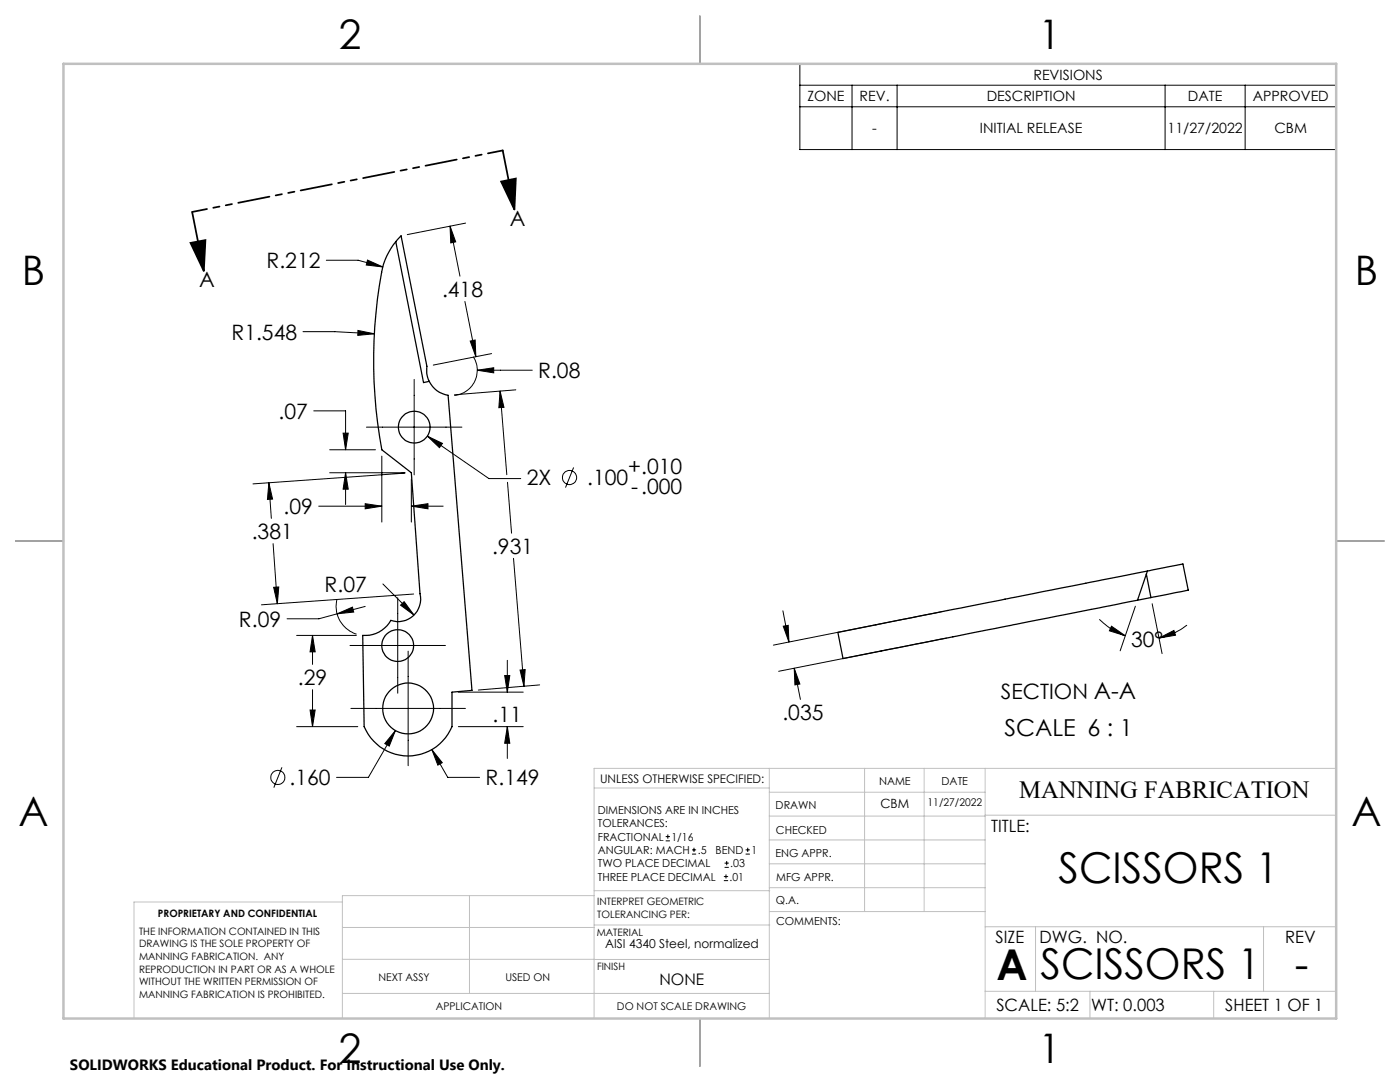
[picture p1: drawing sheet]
<svg xmlns="http://www.w3.org/2000/svg" width="279mm" height="216mm" viewBox="0 0 279 216" stroke-linecap="round" stroke-linejoin="round" font-family="sans-serif">
<g fill="none" stroke="#000" stroke-width=".25">
<path d="M139.7 3.2v9.5M79 48.2a13.2 13.2 0 0 0-2.8 6.1 98 98 0 0 0 0 35.4l5.9 4.6 1.7 24.2a4.5 4.5 0 0 1-5.8 5.3 5.9 5.9 0 0 1-5.6 3l.3 18.2a9.5 9.5 0 0 0 8.7 5.8 9.5 9.5 0 0 0 8.8-5.8v-6.9l4-.3-4.8-58.9a5 5 0 0 1-3.7-2.8M79 48.2l1-1.1 5.2 26v1.8l.5 1.2M79 48.2l5.5 28.1 1.2-.2M3.1 107.9h9.6M228.8 114.5l.9 4.7M229 113.9l-2 5.9M229 113.9l-61.8 12.3 1 5.2 58.8-11.6M229 113.9l7.1-1.4 1 5.3-7.4 1.4M229.7 119.2l-2.7 .6M266.7 107.9h9.5M139.7 203.2v9.6"/>
<circle cx="82.7" cy="85.2" r="3.2"/>
<circle cx="79.4" cy="128.8" r="3.2"/>
<circle cx="81.5" cy="141.4" r="5.1"/>
</g>
<g fill="none" stroke="#000" stroke-width=".2">
<path d="M159.6 12.7h107.1v17.1h-107.1zM159.6 17h107.1M170 17v12.8M179 17v12.8M232.5 17v12.8M248.5 17v12.8M159.6 21.3h107.1M65.1 51.9h6.4l4.9 1.4M73.3 51.9l3.1 1.4-3.3-.4zM89.8 45.1l1.1 3.2-.9 .2zM89.8 45.1l2 10M92.9 44.5l-11.6 2.3"/>
<path d="M60.5 66.2h6.3l7.9 .4M71.4 65.9l3.3 .7-3.3 .3zM82.7 75.7v19.1M92.8 60.1l2.2 11.1M93.8 68.1l1-.3 .2 3.4zM94.5 71.2a5.1 5.1 0 0 1-3.8 7.7M95.3 73.9l3.2-.5v1zM95.3 73.9h10.9M98.1 70.6l-11.6 2.2M99.8 78l.8 3.3-1 .1zM99.8 78l1.3 16.7M102.9 77.8l-12.2 1"/>
<path d="M53.7 96.3l.7 3.3-1 .1zM53.7 96.3l.5 7.1M62.6 82h6.4v7.7M65.8 89.7h9.1M65.8 94.3h15M68.5 86.4h1l-.5 3.3zM69 94.3l.5 3.3h-1zM69 94.3v6.4M73.1 85.2h19.1M76.2 91v13.2M80.8 94.4l-30.3 2.2M82.1 95.6v8.6"/>
<path d="M85.3 87l3 1.5-.6 .8zM85.3 87l12.3 8.5h6.3M101.3 96.2l.8 10.2M114.5 93.3l-1.6 4M54.5 108.5l.9 12M54.6 117.2l1-.1-.2 3.4zM63.6 101h12.6M67.2 119.6a5.8 5.8 0 0 0 4 6.9M72.9 100.5l3.3 .5-3.3 .5zM76.4 116.5l6.2 6.2M79.4 119.3v19M82.1 101l3.3-.5v1z"/>
<path d="M82.1 101h6.3M82.6 118.5l-30.4 2.2M102.5 111.4l2.1 25.5M59.2 126.8h11.9M62.4 126.8l.5 3.3h-1zM62.4 126.8v5.8M62.4 137.6v7.4M67.3 122.5l3-1.4 .3 1zM67.3 122.5l-3.7 1h-6.3M69.8 128.8h19.1M72.9 121l-5.6 1.5M80.6 120.1l2 2.6-2.7-1.9z"/>
<path d="M81.5 129.9v22.9M91.5 138.1h12.9M100.7 134.8h1l-.5 3.3zM101.2 131.8v6.3M103.8 133.7l1-.1-.2 3.3zM107.7 136.7l-12.2 1M156.2 121.9l1.2 6.2M156.3 125l1-.2 .1 3.3zM158.5 133.3l1.1 3.2-1 .2zM158.5 133.3l1.2 6.3M187.9 122.1l-33.6 6.6M188.9 127.3l-33.5 6.6"/>
<path d="M219.4 123.6l.4 .3a12.9 12.9 0 0 0 4.8 3M221.8 125l2.8 1.9-3.2-1zM226.6 121l-3 8.9M229.9 120.5l2 9.9M231.3 127.3l3-1.5 .3 1zM236.9 124.7l-.4 .3a12.5 12.5 0 0 1-5.2 2.3M56.3 153.1l-1.7 4.1M59.2 145h12.2M61.9 141.7h1l-.5 3.3zM70 141.4h22.9M78.9 145.8l-1.2 3.1-.9-.5zM78.9 145.8l-5.4 9.3h-6.3"/>
<path d="M86.2 149.6l2.1 2.6-.9 .5zM86.2 149.6l3.2 5.5h6.3M91.5 145h12.9M101.2 145l.5 3.3h-1zM101.2 145v6.3M132.9 167.8h.8M132.9 166.9h.8M133.3 166.5v.9M138.1 170.4h.8M138.1 169.6h.8M138.5 169.2v.8M144.5 175.7h.8"/>
<path d="M144.5 174.9h.8M144.6 173.1h.9M144.6 172.2h.9M144.9 174.5v.8M145 171.8v.8M148.8 170.4h.8M148.8 169.6h.8M149.2 169.2v.8"/>
<circle cx="113.7" cy="95.3" r="1.41"/>
<circle cx="55.5" cy="155.1" r="1.41"/>
</g>
<path d="M100 36.2l2.9-.6-.2 6.2zM100.3 30l2.4 11.8M38 48.5l3-.6-.3 6.2zM38.3 42.3l2.4 11.8" fill="none" stroke="#000" stroke-width=".35"/>
<path d="M100.3 30l-61.9 12.3" fill="none" stroke="#000" stroke-width=".35" stroke-dasharray="6.3 1.3 1.3 1.3 1.3 1.3" stroke-dashoffset="3.3"/>
<g fill="none" stroke="#c0c0c0" stroke-width=".2">
<path d="M118.6 157.2h34.9M153.5 153.3v49.9M153.5 158.1h43.1M172.5 153.3v28.6M184.4 153.3v28.6M196.6 153.3v49.9M266.7 153.3h-148.1v49.9M68.3 180h-41.6v23.2M93.7 178.7v19.5M118.6 178.7h-50.3v24.5M118.6 177.7h35M153.5 167.6h43.1"/>
<path d="M153.5 162.8h43.1M153.5 172.4h43.1M153.5 177.1h43.1M196.6 162.7h70.1M68.3 198.2h85.2M68.3 191.4l85.2 .1M68.3 185.1h50.3M118.6 184.6h35M153.6 181.9h43M196.6 197.8h70.1M196.6 184.9h70.1M206.7 184.9v12.9"/>
<path d="M217.5 197.8v5.4M242.2 197.8v5.4M252.2 184.9v12.9"/>
</g>
<path d="M139.7 3.2v9.5M3.1 107.9h9.6M266.7 107.9h9.5M139.7 203.2v9.6" fill="none" stroke="#c0c0c0" stroke-width=".25"/>
<path d="M12.7 12.7h254v190.5h-254z" fill="none" stroke="#c0c0c0" stroke-width=".5"/>
<g fill="#000">
<path d="M100 36.2l2.9-.6-.2 6.2zM38 48.5l3-.6-.3 6.2z"/>
<path d="M71.4 65.9v1l3.3-.3zM73.3 51.9l-.2 1 3.3 .4zM68.5 86.4h1l-.5 3.3zM69 94.3l.5 3.3h-1zM72.9 100.5l3.3 .5-3.3 .5zM82.1 101l3.3-.5v1zM53.7 96.3l.7 3.3-1 .1zM54.6 117.2l1-.1-.2 3.4zM85.3 87l2.4 2.3 .6-.8zM78.9 145.8l-2.1 2.6 .9 .5zM86.2 149.6l1.2 3.1 .9-.5zM62.4 126.8l.5 3.3h-1zM61.9 141.7h1l-.5 3.3zM103.8 133.7l1-.1-.2 3.3zM99.8 78l.8 3.3-1 .1zM80.6 120.1l-.7 .7 2.7 1.9zM67.3 122.5l3.3-.4-.3-1zM101.2 145l.5 3.3h-1zM100.7 134.8h1l-.5 3.3zM93.8 68.1l1-.3 .2 3.4zM89.8 45.1l1.1 3.2-.9 .2zM95.3 73.9l3.2 .5v-1zM221.8 125l2.8 1.9-3.2-1zM231.3 127.3l3-1.5 .3 1zM156.3 125l1-.2 .1 3.3zM158.5 133.3l1.1 3.2-1 .2z"/>
</g>
<g font-size="8.5">
<text x="211.2" y="176.2">SCISSORS 1</text>
<text x="198.9" y="195.5">A</text>
<text x="207.7" y="195.4">SCISSORS 1</text>
<text x="258.4" y="195.4">-</text>
</g>
<g font-size="8.1">
<text x="67.6" y="9.7">2</text>
<text x="207.3" y="9.7">1</text>
<text x="4.4" y="57">B</text>
<text x="270.4" y="57">B</text>
<text x="3.7" y="164.9">A</text>
<text x="269.7" y="164.9">A</text>
<text x="67.6" y="212.2">2</text>
<text x="207.3" y="212.2">1</text>
</g>
<text font-size="4.9" x="203.4" y="159.3">MANNING FABRICATION</text>
<text font-size="4.7" x="200.4" y="146.9">SCALE 6 : 1</text>
<g font-size="4.2">
<text x="101.7" y="45.1">A</text>
<text x="53.2" y="53.5">R.212</text>
<text x="39.7" y="57.3">A</text>
<text x="88.2" y="59.2">.418</text>
<text x="46.2" y="67.8">R1.548</text>
<text x="107.4" y="75.5">R.08</text>
<text x="55.6" y="83.6">.07</text>
<text x="125.4" y="94.5">+.010</text>
<text x="105.1" y="96.8">2X</text>
<text x="117.2" y="96.8">.100</text>
<text x="126" y="98.7">-.000</text>
<text x="50.2" y="107.5">.381</text>
<text x="56.6" y="102.6">.09</text>
<text x="98.2" y="110.5">.931</text>
<text x="64.8" y="118.1">R.07</text>
<text x="47.7" y="125.1">R.09</text>
<text x="225.7" y="129.1">30°</text>
<text x="59.5" y="136.7">.29</text>
<text x="98.3" y="144">.11</text>
<text x="156.1" y="143.7">.035</text>
<text x="199.7" y="139.6">SECTION A-A</text>
<text x="57.8" y="156.7">.160</text>
<text x="96.9" y="156.7">R.149</text>
</g>
<g font-size="3.4">
<text x="197.8" y="166">TITLE:</text>
<text x="198.7" y="188.1">SIZE</text>
<text x="207.5" y="188.1">DWG. NO.</text>
<text x="256.5" y="188.2">REV</text>
<text x="198.8" y="201.7">SCALE: 5:2</text>
<text x="217.7" y="201.8">WT: 0.003</text>
<text x="244.5" y="201.7">SHEET 1 OF 1</text>
</g>
<text font-size="3.2" x="131.6" y="196.6">NONE</text>
<text font-size="3" x="14" y="213.5">SOLIDWORKS Educational Product. For Instructional Use Only.</text>
<g font-size="2.8">
<text x="206.2" y="15.9">REVISIONS</text>
<text x="161.1" y="20.2">ZONE</text>
<text x="171.6" y="20.2">REV.</text>
<text x="196.9" y="20.2">DESCRIPTION</text>
<text x="237.1" y="20.2">DATE</text>
<text x="250" y="20.2">APPROVED</text>
<text x="174.1" y="26.6">-</text>
<text x="195.6" y="26.6">INITIAL RELEASE</text>
<text x="233" y="26.6">11/27/2022</text>
<text x="254.4" y="26.6">CBM</text>
</g>
<g font-size="2.5">
<text x="175.7" y="161.3">CBM</text>
<text x="120.8" y="189.3">AISI 4340 Steel, normalized</text>
</g>
<text font-size="2.4" x="119.8" y="156.2">UNLESS OTHERWISE SPECIFIED:</text>
<g font-size="2.2">
<text x="154.8" y="161.4">DRAWN</text>
<text x="175.4" y="156.6">NAME</text>
<text x="187.9" y="156.7">DATE</text>
<text x="119.3" y="162.4">DIMENSIONS ARE IN INCHES</text>
<text x="119.3" y="165.1">TOLERANCES:</text>
<text x="119.3" y="167.8">FRACTIONAL</text>
<text x="134" y="167.8">1/16</text>
<text x="154.9" y="166.3">CHECKED</text>
<text x="119.3" y="173.1">TWO PLACE DECIMAL</text>
<text x="119.3" y="170.4">ANGULAR: MACH</text>
<text x="139.2" y="170.4">.5</text>
<text x="142.8" y="170.4">BEND</text>
<text x="145.8" y="173.1">.03</text>
<text x="150" y="170.4">1</text>
<text x="154.8" y="171">ENG APPR.</text>
<text x="119.3" y="175.7">THREE PLACE DECIMAL</text>
<text x="145.6" y="175.7">.01</text>
<text x="154.9" y="175.7">MFG APPR.</text>
<text x="154.9" y="180.4">Q.A.</text>
<text x="154.9" y="184.6">COMMENTS:</text>
</g>
<g font-size="2.1">
<text x="185.1" y="160.7">11/27/2022</text>
<text x="75.5" y="195.7">NEXT ASSY</text>
<text x="100.9" y="195.7">USED ON</text>
<text x="86.9" y="201.5">APPLICATION</text>
<text x="123.1" y="201.6">DO NOT SCALE DRAWING</text>
</g>
<g font-size="2">
<text x="31.5" y="182.9">PROPRIETARY AND CONFIDENTIAL</text>
<text x="119.2" y="180.6">INTERPRET GEOMETRIC</text>
<text x="119.2" y="183.1">TOLERANCING PER:</text>
<text x="27.8" y="186.5">THE INFORMATION CONTAINED IN THIS</text>
<text x="27.8" y="189">DRAWING IS THE SOLE PROPERTY OF</text>
<text x="27.8" y="191.6">MANNING FABRICATION. ANY</text>
<text x="119.1" y="186.7">MATERIAL</text>
<text x="27.8" y="194.1">REPRODUCTION IN PART OR AS A WHOLE</text>
<text x="27.8" y="196.6">WITHOUT THE WRITTEN PERMISSION OF</text>
<text x="119.1" y="193.5">FINISH</text>
<text x="27.8" y="199.1">MANNING FABRICATION IS PROHIBITED.</text>
</g>
</svg>
